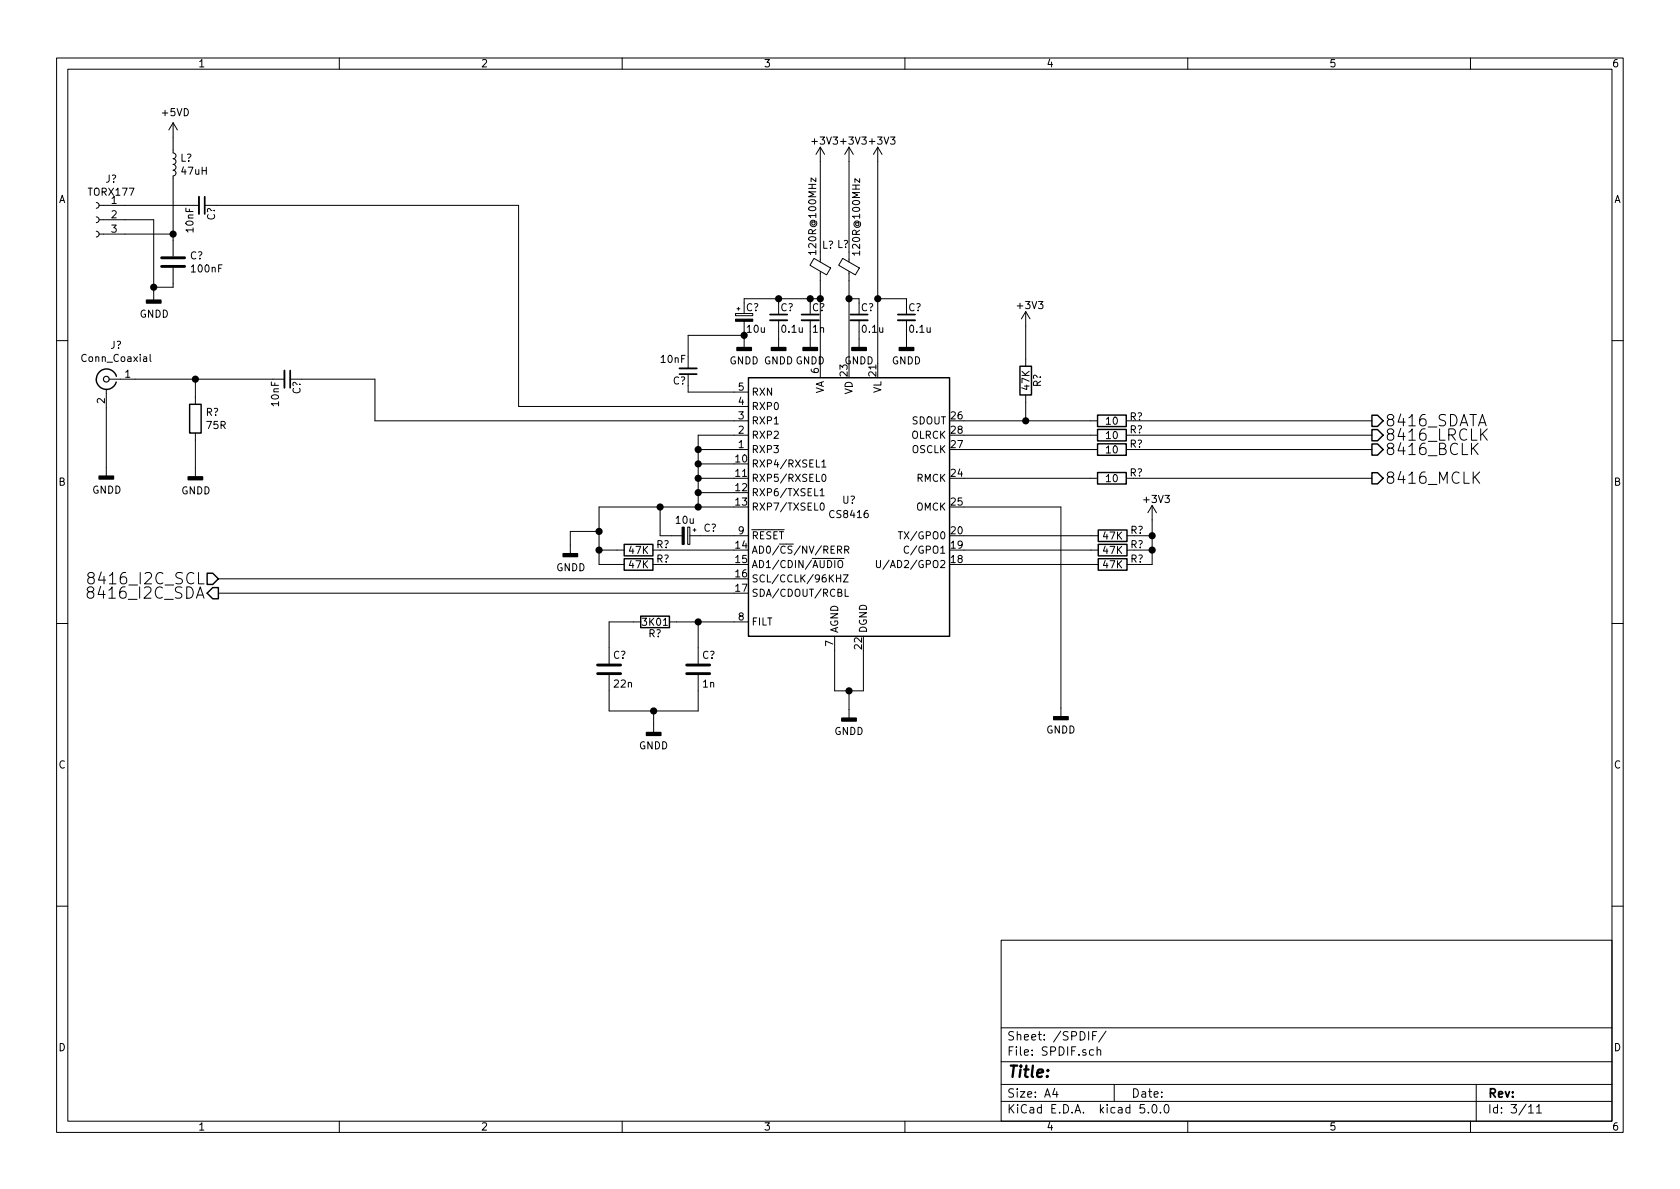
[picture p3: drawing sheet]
EESchema Schematic File Version 4
LIBS:DAC-cache
LIBS:ZK_Power-cache
EELAYER 26 0
EELAYER END
$Descr A4 11693 8268
encoding utf-8
Sheet 3 11
Title ""
Date ""
Rev ""
Comp ""
Comment1 ""
Comment2 ""
Comment3 ""
Comment4 ""
$EndDescr
$Comp
L Audio:CS8416-xZZ U?
U 1 1
P 5910 3520
F 0 "U?" H 5910 3570 50  0000 C CNN
F 1 "CS8416" H 5910 3470 50  0000 C CNN
F 2 "SparkFun:SparkFun-TSSOP28" H 5910 3420 50  0001 C CNN
F 3 "" H 5910 3420 50  0000 C CNN
	1    5910 3520
	1    0    0    -1  
$EndComp
Text HLabel 1520 4020 0    79   Input ~ 0
8416_I2C_SCL
Text HLabel 1520 4120 0    79   Output ~ 0
8416_I2C_SDA
$Comp
L Device:R R?
U 1 1
P 4560 4320
F 0 "R?" V 4640 4320 50  0000 C CNN
F 1 "3K01" V 4560 4320 50  0000 C CNN
F 2 "Resistors_SMD:R_0805" V 4490 4320 50  0001 C CNN
F 3 "" H 4560 4320 50  0000 C CNN
	1    4560 4320
	0    1    1    0   
$EndComp
$Comp
L Device:C C?
U 1 1
P 4240 4650
F 0 "C?" H 4265 4750 50  0000 L CNN
F 1 "22n" H 4265 4550 50  0000 L CNN
F 2 "Capacitors_SMD:C_0805" H 4278 4500 50  0001 C CNN
F 3 "" H 4240 4650 50  0000 C CNN
	1    4240 4650
	1    0    0    -1  
$EndComp
$Comp
L Device:C C?
U 1 1
P 4860 4650
F 0 "C?" H 4885 4750 50  0000 L CNN
F 1 "1n" H 4885 4550 50  0000 L CNN
F 2 "Capacitors_SMD:C_0805" H 4898 4500 50  0001 C CNN
F 3 "" H 4860 4650 50  0000 C CNN
	1    4860 4650
	1    0    0    -1  
$EndComp
$Comp
L power:GNDD #PWR?
U 1 1
P 4550 5030
F 0 "#PWR?" H 4550 4780 50  0001 C CNN
F 1 "GNDD" H 4550 4880 50  0000 C CNN
F 2 "" H 4550 5030 50  0000 C CNN
F 3 "" H 4550 5030 50  0000 C CNN
	1    4550 5030
	1    0    0    -1  
$EndComp
$Comp
L power:GNDD #PWR?
U 1 1
P 5910 4930
F 0 "#PWR?" H 5910 4680 50  0001 C CNN
F 1 "GNDD" H 5910 4780 50  0000 C CNN
F 2 "" H 5910 4930 50  0000 C CNN
F 3 "" H 5910 4930 50  0000 C CNN
	1    5910 4930
	1    0    0    -1  
$EndComp
$Comp
L Device:R R?
U 1 1
P 7740 2920
F 0 "R?" V 7710 3090 50  0000 C CNN
F 1 "10" V 7740 2920 50  0000 C CNN
F 2 "Resistors_SMD:R_0805" V 7670 2920 50  0001 C CNN
F 3 "" H 7740 2920 50  0000 C CNN
	1    7740 2920
	0    1    1    0   
$EndComp
$Comp
L Device:R R?
U 1 1
P 7740 3020
F 0 "R?" V 7700 3190 50  0000 C CNN
F 1 "10" V 7740 3020 50  0000 C CNN
F 2 "Resistors_SMD:R_0805" V 7670 3020 50  0001 C CNN
F 3 "" H 7740 3020 50  0000 C CNN
	1    7740 3020
	0    1    1    0   
$EndComp
$Comp
L Device:R R?
U 1 1
P 7740 3120
F 0 "R?" V 7700 3290 50  0000 C CNN
F 1 "10" V 7740 3120 50  0000 C CNN
F 2 "Resistors_SMD:R_0805" V 7670 3120 50  0001 C CNN
F 3 "" H 7740 3120 50  0000 C CNN
	1    7740 3120
	0    1    1    0   
$EndComp
$Comp
L Device:R R?
U 1 1
P 7740 3320
F 0 "R?" V 7700 3490 50  0000 C CNN
F 1 "10" V 7740 3320 50  0000 C CNN
F 2 "Resistors_SMD:R_0805" V 7670 3320 50  0001 C CNN
F 3 "" H 7740 3320 50  0000 C CNN
	1    7740 3320
	0    1    1    0   
$EndComp
Text HLabel 9550 2920 2    79   Output ~ 0
8416_SDATA
Text HLabel 9550 3020 2    79   Output ~ 0
8416_LRCLK
Text HLabel 9550 3120 2    79   Output ~ 0
8416_BCLK
Text HLabel 9550 3320 2    79   Output ~ 0
8416_MCLK
$Comp
L Device:C_Small C?
U 1 1
P 5980 2200
F 0 "C?" H 5990 2270 50  0000 L CNN
F 1 "0.1u" H 5990 2120 50  0000 L CNN
F 2 "Capacitors_SMD:C_0805" H 5980 2200 50  0001 C CNN
F 3 "" H 5980 2200 50  0000 C CNN
	1    5980 2200
	1    0    0    -1  
$EndComp
$Comp
L Device:C_Small C?
U 1 1
P 5640 2200
F 0 "C?" H 5650 2270 50  0000 L CNN
F 1 "1n" H 5650 2120 50  0000 L CNN
F 2 "Capacitors_SMD:C_0805" H 5640 2200 50  0001 C CNN
F 3 "" H 5640 2200 50  0000 C CNN
	1    5640 2200
	1    0    0    -1  
$EndComp
$Comp
L power:GNDD #PWR?
U 1 1
P 5980 2350
F 0 "#PWR?" H 5980 2100 50  0001 C CNN
F 1 "GNDD" H 5980 2200 50  0000 C CNN
F 2 "" H 5980 2350 50  0000 C CNN
F 3 "" H 5980 2350 50  0000 C CNN
	1    5980 2350
	1    0    0    -1  
$EndComp
$Comp
L power:GNDD #PWR?
U 1 1
P 5640 2350
F 0 "#PWR?" H 5640 2100 50  0001 C CNN
F 1 "GNDD" H 5640 2200 50  0000 C CNN
F 2 "" H 5640 2350 50  0000 C CNN
F 3 "" H 5640 2350 50  0000 C CNN
	1    5640 2350
	1    0    0    -1  
$EndComp
$Comp
L power:+3V3 #PWR?
U 1 1
P 5910 1115
F 0 "#PWR?" H 5910 965 50  0001 C CNN
F 1 "+3V3" H 5940 1260 50  0000 C CNN
F 2 "" H 5910 1115 50  0000 C CNN
F 3 "" H 5910 1115 50  0000 C CNN
	1    5910 1115
	1    0    0    -1  
$EndComp
$Comp
L Device:C_Small C?
U 1 1
P 6310 2200
F 0 "C?" H 6320 2270 50  0000 L CNN
F 1 "0.1u" H 6320 2120 50  0000 L CNN
F 2 "Capacitors_SMD:C_0805" H 6310 2200 50  0001 C CNN
F 3 "" H 6310 2200 50  0000 C CNN
	1    6310 2200
	1    0    0    -1  
$EndComp
$Comp
L power:GNDD #PWR?
U 1 1
P 6310 2350
F 0 "#PWR?" H 6310 2100 50  0001 C CNN
F 1 "GNDD" H 6310 2200 50  0000 C CNN
F 2 "" H 6310 2350 50  0000 C CNN
F 3 "" H 6310 2350 50  0000 C CNN
	1    6310 2350
	1    0    0    -1  
$EndComp
$Comp
L Device:R R?
U 1 1
P 7140 2640
F 0 "R?" V 7220 2640 50  0000 C CNN
F 1 "47K" V 7140 2640 50  0000 C CNN
F 2 "Resistors_SMD:R_0805" V 7070 2640 50  0001 C CNN
F 3 "" H 7140 2640 50  0000 C CNN
	1    7140 2640
	1    0    0    -1  
$EndComp
$Comp
L power:GNDD #PWR?
U 1 1
P 7385 4920
F 0 "#PWR?" H 7385 4670 50  0001 C CNN
F 1 "GNDD" H 7385 4770 50  0000 C CNN
F 2 "" H 7385 4920 50  0000 C CNN
F 3 "" H 7385 4920 50  0000 C CNN
	1    7385 4920
	1    0    0    -1  
$EndComp
Connection ~ 4860 3520
Connection ~ 4860 3420
Connection ~ 4860 3320
Connection ~ 4860 3220
Connection ~ 4860 3120
Wire Wire Line
	4710 4320 4860 4320
Wire Wire Line
	4860 4500 4860 4320
Connection ~ 4860 4320
Wire Wire Line
	4410 4320 4240 4320
Wire Wire Line
	4240 4320 4240 4500
Wire Wire Line
	4240 4800 4240 4940
Wire Wire Line
	4240 4940 4550 4940
Wire Wire Line
	4860 4940 4860 4800
Wire Wire Line
	4550 5030 4550 4940
Connection ~ 4550 4940
Wire Wire Line
	5810 4520 5810 4800
Wire Wire Line
	5810 4800 5910 4800
Wire Wire Line
	6010 4800 6010 4520
Wire Wire Line
	5910 4930 5910 4800
Connection ~ 5910 4800
Wire Wire Line
	7890 2920 9550 2920
Wire Wire Line
	7890 3020 9550 3020
Wire Wire Line
	7890 3120 9550 3120
Wire Wire Line
	7890 3320 9550 3320
Wire Wire Line
	5980 2300 5980 2350
Wire Wire Line
	5980 2100 5980 2070
Wire Wire Line
	5980 2070 5910 2070
Connection ~ 5910 2070
Wire Wire Line
	5640 2070 5640 2100
Wire Wire Line
	5180 2070 5420 2070
Connection ~ 5710 2070
Wire Wire Line
	5640 2300 5640 2350
Wire Wire Line
	6110 1115 6110 2070
Wire Wire Line
	6110 2070 6310 2070
Wire Wire Line
	6310 2070 6310 2100
Connection ~ 6110 2070
Wire Wire Line
	6310 2300 6310 2350
Wire Wire Line
	7140 2790 7140 2920
Connection ~ 7140 2920
Wire Wire Line
	7140 2490 7140 2260
$Comp
L Device:C_Small C?
U 1 1
P 5420 2200
F 0 "C?" H 5430 2270 50  0000 L CNN
F 1 "0.1u" H 5430 2120 50  0000 L CNN
F 2 "Capacitors_SMD:C_0805" H 5420 2200 50  0001 C CNN
F 3 "" H 5420 2200 50  0000 C CNN
	1    5420 2200
	1    0    0    -1  
$EndComp
$Comp
L Device:CP_Small C?
U 1 1
P 5180 2200
F 0 "C?" H 5190 2270 50  0000 L CNN
F 1 "10u" H 5190 2120 50  0000 L CNN
F 2 "Capacitors_Tantalum_SMD:TantalC_SizeB_EIA-3528_Reflow" H 5180 2200 50  0001 C CNN
F 3 "" H 5180 2200 50  0000 C CNN
	1    5180 2200
	1    0    0    -1  
$EndComp
$Comp
L power:GNDD #PWR?
U 1 1
P 5420 2350
F 0 "#PWR?" H 5420 2100 50  0001 C CNN
F 1 "GNDD" H 5420 2200 50  0000 C CNN
F 2 "" H 5420 2350 50  0000 C CNN
F 3 "" H 5420 2350 50  0000 C CNN
	1    5420 2350
	1    0    0    -1  
$EndComp
$Comp
L power:GNDD #PWR?
U 1 1
P 5180 2350
F 0 "#PWR?" H 5180 2100 50  0001 C CNN
F 1 "GNDD" H 5180 2200 50  0000 C CNN
F 2 "" H 5180 2350 50  0000 C CNN
F 3 "" H 5180 2350 50  0000 C CNN
	1    5180 2350
	1    0    0    -1  
$EndComp
Wire Wire Line
	5420 2300 5420 2350
Wire Wire Line
	5180 2100 5180 2070
Connection ~ 5640 2070
Wire Wire Line
	5420 2100 5420 2070
Connection ~ 5420 2070
Wire Wire Line
	4860 3420 4860 3520
Wire Wire Line
	4860 3320 4860 3420
Wire Wire Line
	4860 3220 4860 3320
Wire Wire Line
	4860 3120 4860 3220
Wire Wire Line
	4860 3020 4860 3120
Wire Wire Line
	4550 4940 4860 4940
Wire Wire Line
	5910 4800 6010 4800
Wire Wire Line
	5910 2070 5910 2520
Wire Wire Line
	5710 2070 5710 2520
Wire Wire Line
	6110 2070 6110 2520
Wire Wire Line
	7140 2920 7590 2920
Wire Wire Line
	5640 2070 5710 2070
Wire Wire Line
	5420 2070 5640 2070
Wire Wire Line
	4860 4320 5110 4320
Wire Wire Line
	1520 4120 5110 4120
Wire Wire Line
	1520 4020 5110 4020
Wire Wire Line
	6710 3320 7590 3320
Wire Wire Line
	6710 3120 7590 3120
Wire Wire Line
	6710 3020 7590 3020
Wire Wire Line
	6710 2920 7140 2920
Wire Wire Line
	4875 3720 5110 3720
Wire Wire Line
	4860 3520 5110 3520
Wire Wire Line
	4860 3420 5110 3420
Wire Wire Line
	4860 3320 5110 3320
Wire Wire Line
	4860 3220 5110 3220
Wire Wire Line
	4860 3120 5110 3120
Wire Wire Line
	4860 3020 5110 3020
$Comp
L Device:Ferrite_Bead_Small L?
U 1 1
P 5710 1845
F 0 "L?" H 5700 1700 50  0000 R CNN
F 1 "120R@100MHz" V 5760 1775 50  0000 R CNN
F 2 "" V 5640 1845 50  0001 C CNN
F 3 "~" H 5710 1845 50  0001 C CNN
	1    5710 1845
	-1   0    0    1   
$EndComp
Wire Wire Line
	5710 1945 5710 2070
$Comp
L Device:Ferrite_Bead_Small L?
U 1 1
P 5910 1845
F 0 "L?" H 5995 1695 50  0000 R CNN
F 1 "120R@100MHz" V 5855 1780 50  0000 R CNN
F 2 "" V 5840 1845 50  0001 C CNN
F 3 "~" H 5910 1845 50  0001 C CNN
	1    5910 1845
	-1   0    0    1   
$EndComp
Wire Wire Line
	5910 1945 5910 2070
Wire Wire Line
	5910 1115 5910 1745
Wire Wire Line
	5710 1115 5710 1745
$Comp
L power:+3V3 #PWR?
U 1 1
P 6110 1115
F 0 "#PWR?" H 6110 965 50  0001 C CNN
F 1 "+3V3" H 6140 1260 50  0000 C CNN
F 2 "" H 6110 1115 50  0000 C CNN
F 3 "" H 6110 1115 50  0000 C CNN
	1    6110 1115
	1    0    0    -1  
$EndComp
$Comp
L Connector:Conn_01x03_Female J?
U 1 1
P 670 1520
F 0 "J?" H 564 1805 50  0000 C CNN
F 1 "TORX177" H 564 1714 50  0000 C CNN
F 2 "" H 670 1520 50  0001 C CNN
F 3 "~" H 670 1520 50  0001 C CNN
	1    670  1520
	-1   0    0    -1  
$EndComp
$Comp
L Device:C_Small C?
U 1 1
P 1405 1420
F 0 "C?" H 1415 1490 50  0000 L CNN
F 1 "10nF" H 1415 1340 50  0000 L CNN
F 2 "Capacitors_SMD:C_0805" H 1405 1420 50  0001 C CNN
F 3 "" H 1405 1420 50  0000 C CNN
	1    1405 1420
	0    1    1    0   
$EndComp
Wire Wire Line
	1305 1420 870  1420
Wire Wire Line
	870  1520 1070 1520
Wire Wire Line
	1070 1520 1070 1990
$Comp
L power:GNDD #PWR?
U 1 1
P 1070 2020
F 0 "#PWR?" H 1070 1770 50  0001 C CNN
F 1 "GNDD" H 1074 1865 50  0000 C CNN
F 2 "" H 1070 2020 50  0001 C CNN
F 3 "" H 1070 2020 50  0001 C CNN
	1    1070 2020
	1    0    0    -1  
$EndComp
Wire Wire Line
	1205 1620 1205 1235
Wire Wire Line
	870  1620 1205 1620
$Comp
L power:+5VD #PWR?
U 1 1
P 1205 945
F 0 "#PWR?" H 1205 795 50  0001 C CNN
F 1 "+5VD" H 1220 1118 50  0000 C CNN
F 2 "" H 1205 945 50  0001 C CNN
F 3 "" H 1205 945 50  0001 C CNN
	1    1205 945 
	1    0    0    -1  
$EndComp
$Comp
L Device:C C?
U 1 1
P 1205 1815
F 0 "C?" H 1320 1861 50  0000 L CNN
F 1 "100nF" H 1320 1770 50  0000 L CNN
F 2 "" H 1243 1665 50  0001 C CNN
F 3 "~" H 1205 1815 50  0001 C CNN
	1    1205 1815
	1    0    0    -1  
$EndComp
Wire Wire Line
	1205 1620 1205 1665
Connection ~ 1205 1620
Wire Wire Line
	1070 1990 1205 1990
Wire Wire Line
	1205 1990 1205 1965
Connection ~ 1070 1990
Wire Wire Line
	1070 1990 1070 2020
$Comp
L Connector:Conn_Coaxial J?
U 1 1
P 740 2630
F 0 "J?" H 670 2868 50  0000 C CNN
F 1 "Conn_Coaxial" H 670 2777 50  0000 C CNN
F 2 "" H 740 2630 50  0001 C CNN
F 3 " ~" H 740 2630 50  0001 C CNN
	1    740  2630
	-1   0    0    -1  
$EndComp
Wire Wire Line
	1505 1420 3610 1420
$Comp
L Device:L_Small L?
U 1 1
P 1205 1135
F 0 "L?" H 1253 1181 50  0000 L CNN
F 1 "47uH" H 1253 1090 50  0000 L CNN
F 2 "" H 1205 1135 50  0001 C CNN
F 3 "~" H 1205 1135 50  0001 C CNN
	1    1205 1135
	1    0    0    -1  
$EndComp
Wire Wire Line
	1205 945  1205 1035
Wire Wire Line
	3610 2820 5110 2820
Wire Wire Line
	3610 1420 3610 2820
$Comp
L Device:C_Small C?
U 1 1
P 2000 2630
F 0 "C?" H 2010 2700 50  0000 L CNN
F 1 "10nF" H 2010 2550 50  0000 L CNN
F 2 "Capacitors_SMD:C_0805" H 2000 2630 50  0001 C CNN
F 3 "" H 2000 2630 50  0000 C CNN
	1    2000 2630
	0    1    1    0   
$EndComp
$Comp
L Device:R R?
U 1 1
P 1360 2905
F 0 "R?" H 1430 2951 50  0000 L CNN
F 1 "75R" H 1430 2860 50  0000 L CNN
F 2 "" V 1290 2905 50  0001 C CNN
F 3 "~" H 1360 2905 50  0001 C CNN
	1    1360 2905
	1    0    0    -1  
$EndComp
Wire Wire Line
	1900 2630 1360 2630
Wire Wire Line
	1360 2755 1360 2630
Connection ~ 1360 2630
Wire Wire Line
	1360 2630 940  2630
Wire Wire Line
	740  2830 740  3245
$Comp
L power:GNDD #PWR?
U 1 1
P 740 3245
F 0 "#PWR?" H 740 2995 50  0001 C CNN
F 1 "GNDD" H 744 3090 50  0000 C CNN
F 2 "" H 740 3245 50  0001 C CNN
F 3 "" H 740 3245 50  0001 C CNN
	1    740  3245
	1    0    0    -1  
$EndComp
$Comp
L power:GNDD #PWR?
U 1 1
P 1360 3250
F 0 "#PWR?" H 1360 3000 50  0001 C CNN
F 1 "GNDD" H 1364 3095 50  0000 C CNN
F 2 "" H 1360 3250 50  0001 C CNN
F 3 "" H 1360 3250 50  0001 C CNN
	1    1360 3250
	1    0    0    -1  
$EndComp
Wire Wire Line
	1360 3250 1360 3055
Wire Wire Line
	2610 2920 2610 2630
Wire Wire Line
	2610 2630 2100 2630
Wire Wire Line
	2610 2920 5110 2920
Wire Wire Line
	5180 2300 5180 2325
$Comp
L Device:C_Small C?
U 1 1
P 4790 2575
F 0 "C?" H 4800 2645 50  0000 L CNN
F 1 "10nF" H 4800 2495 50  0000 L CNN
F 2 "Capacitors_SMD:C_0805" H 4790 2575 50  0001 C CNN
F 3 "" H 4790 2575 50  0000 C CNN
	1    4790 2575
	-1   0    0    1   
$EndComp
Wire Wire Line
	4790 2720 4790 2675
Wire Wire Line
	4790 2720 5110 2720
Wire Wire Line
	4790 2475 4790 2325
Wire Wire Line
	4790 2325 5180 2325
Connection ~ 5180 2325
Wire Wire Line
	5180 2325 5180 2350
$Comp
L power:+3V3 #PWR?
U 1 1
P 5710 1115
F 0 "#PWR?" H 5710 965 50  0001 C CNN
F 1 "+3V3" H 5740 1260 50  0000 C CNN
F 2 "" H 5710 1115 50  0000 C CNN
F 3 "" H 5710 1115 50  0000 C CNN
	1    5710 1115
	1    0    0    -1  
$EndComp
$Comp
L Device:CP_Small C?
U 1 1
P 4775 3720
F 0 "C?" V 4720 3840 50  0000 L CNN
F 1 "10u" V 4665 3640 50  0000 L CNN
F 2 "Capacitors_Tantalum_SMD:TantalC_SizeB_EIA-3528_Reflow" H 4775 3720 50  0001 C CNN
F 3 "" H 4775 3720 50  0000 C CNN
	1    4775 3720
	0    1    1    0   
$EndComp
Wire Wire Line
	4595 3720 4675 3720
Wire Wire Line
	4595 3520 4860 3520
$Comp
L power:+3V3 #PWR?
U 1 1
P 7140 2260
F 0 "#PWR?" H 7140 2110 50  0001 C CNN
F 1 "+3V3" H 7170 2405 50  0000 C CNN
F 2 "" H 7140 2260 50  0000 C CNN
F 3 "" H 7140 2260 50  0000 C CNN
	1    7140 2260
	1    0    0    -1  
$EndComp
Wire Wire Line
	6710 3520 7385 3520
Wire Wire Line
	7385 3520 7385 4920
Wire Wire Line
	6710 3720 7595 3720
Wire Wire Line
	6710 3820 7595 3820
Wire Wire Line
	6710 3920 7595 3920
$Comp
L Device:R R?
U 1 1
P 7745 3720
F 0 "R?" V 7705 3890 50  0000 C CNN
F 1 "47K" V 7745 3720 50  0000 C CNN
F 2 "Resistors_SMD:R_0805" V 7675 3720 50  0001 C CNN
F 3 "" H 7745 3720 50  0000 C CNN
	1    7745 3720
	0    1    1    0   
$EndComp
$Comp
L Device:R R?
U 1 1
P 7745 3820
F 0 "R?" V 7705 3990 50  0000 C CNN
F 1 "47K" V 7745 3820 50  0000 C CNN
F 2 "Resistors_SMD:R_0805" V 7675 3820 50  0001 C CNN
F 3 "" H 7745 3820 50  0000 C CNN
	1    7745 3820
	0    1    1    0   
$EndComp
$Comp
L Device:R R?
U 1 1
P 7745 3920
F 0 "R?" V 7705 4090 50  0000 C CNN
F 1 "47K" V 7745 3920 50  0000 C CNN
F 2 "Resistors_SMD:R_0805" V 7675 3920 50  0001 C CNN
F 3 "" H 7745 3920 50  0000 C CNN
	1    7745 3920
	0    1    1    0   
$EndComp
Wire Wire Line
	7895 3920 8020 3920
Wire Wire Line
	8020 3920 8020 3820
Wire Wire Line
	7895 3720 8020 3720
Connection ~ 8020 3720
Wire Wire Line
	8020 3720 8020 3610
Wire Wire Line
	7895 3820 8020 3820
Connection ~ 8020 3820
Wire Wire Line
	8020 3820 8020 3720
$Comp
L power:+3V3 #PWR?
U 1 1
P 8020 3610
F 0 "#PWR?" H 8020 3460 50  0001 C CNN
F 1 "+3V3" H 8050 3755 50  0000 C CNN
F 2 "" H 8020 3610 50  0000 C CNN
F 3 "" H 8020 3610 50  0000 C CNN
	1    8020 3610
	1    0    0    -1  
$EndComp
Wire Wire Line
	4595 3920 5110 3920
Wire Wire Line
	5110 3820 4595 3820
Wire Wire Line
	4595 3520 4595 3720
$Comp
L Device:R R?
U 1 1
P 4445 3920
F 0 "R?" V 4405 4090 50  0000 C CNN
F 1 "47K" V 4445 3920 50  0000 C CNN
F 2 "Resistors_SMD:R_0805" V 4375 3920 50  0001 C CNN
F 3 "" H 4445 3920 50  0000 C CNN
	1    4445 3920
	0    1    1    0   
$EndComp
$Comp
L Device:R R?
U 1 1
P 4445 3820
F 0 "R?" V 4405 3990 50  0000 C CNN
F 1 "47K" V 4445 3820 50  0000 C CNN
F 2 "Resistors_SMD:R_0805" V 4375 3820 50  0001 C CNN
F 3 "" H 4445 3820 50  0000 C CNN
	1    4445 3820
	0    1    1    0   
$EndComp
Wire Wire Line
	4295 3920 4170 3920
Wire Wire Line
	4170 3920 4170 3820
Wire Wire Line
	4170 3520 4595 3520
Connection ~ 4595 3520
Wire Wire Line
	4295 3820 4170 3820
Connection ~ 4170 3820
Wire Wire Line
	4170 3820 4170 3690
$Comp
L power:GNDD #PWR?
U 1 1
P 3970 3785
F 0 "#PWR?" H 3970 3535 50  0001 C CNN
F 1 "GNDD" H 3974 3630 50  0000 C CNN
F 2 "" H 3970 3785 50  0001 C CNN
F 3 "" H 3970 3785 50  0001 C CNN
	1    3970 3785
	1    0    0    -1  
$EndComp
Wire Wire Line
	3970 3785 3970 3690
Wire Wire Line
	3970 3690 4170 3690
Connection ~ 4170 3690
Wire Wire Line
	4170 3690 4170 3520
$EndSCHEMATC
